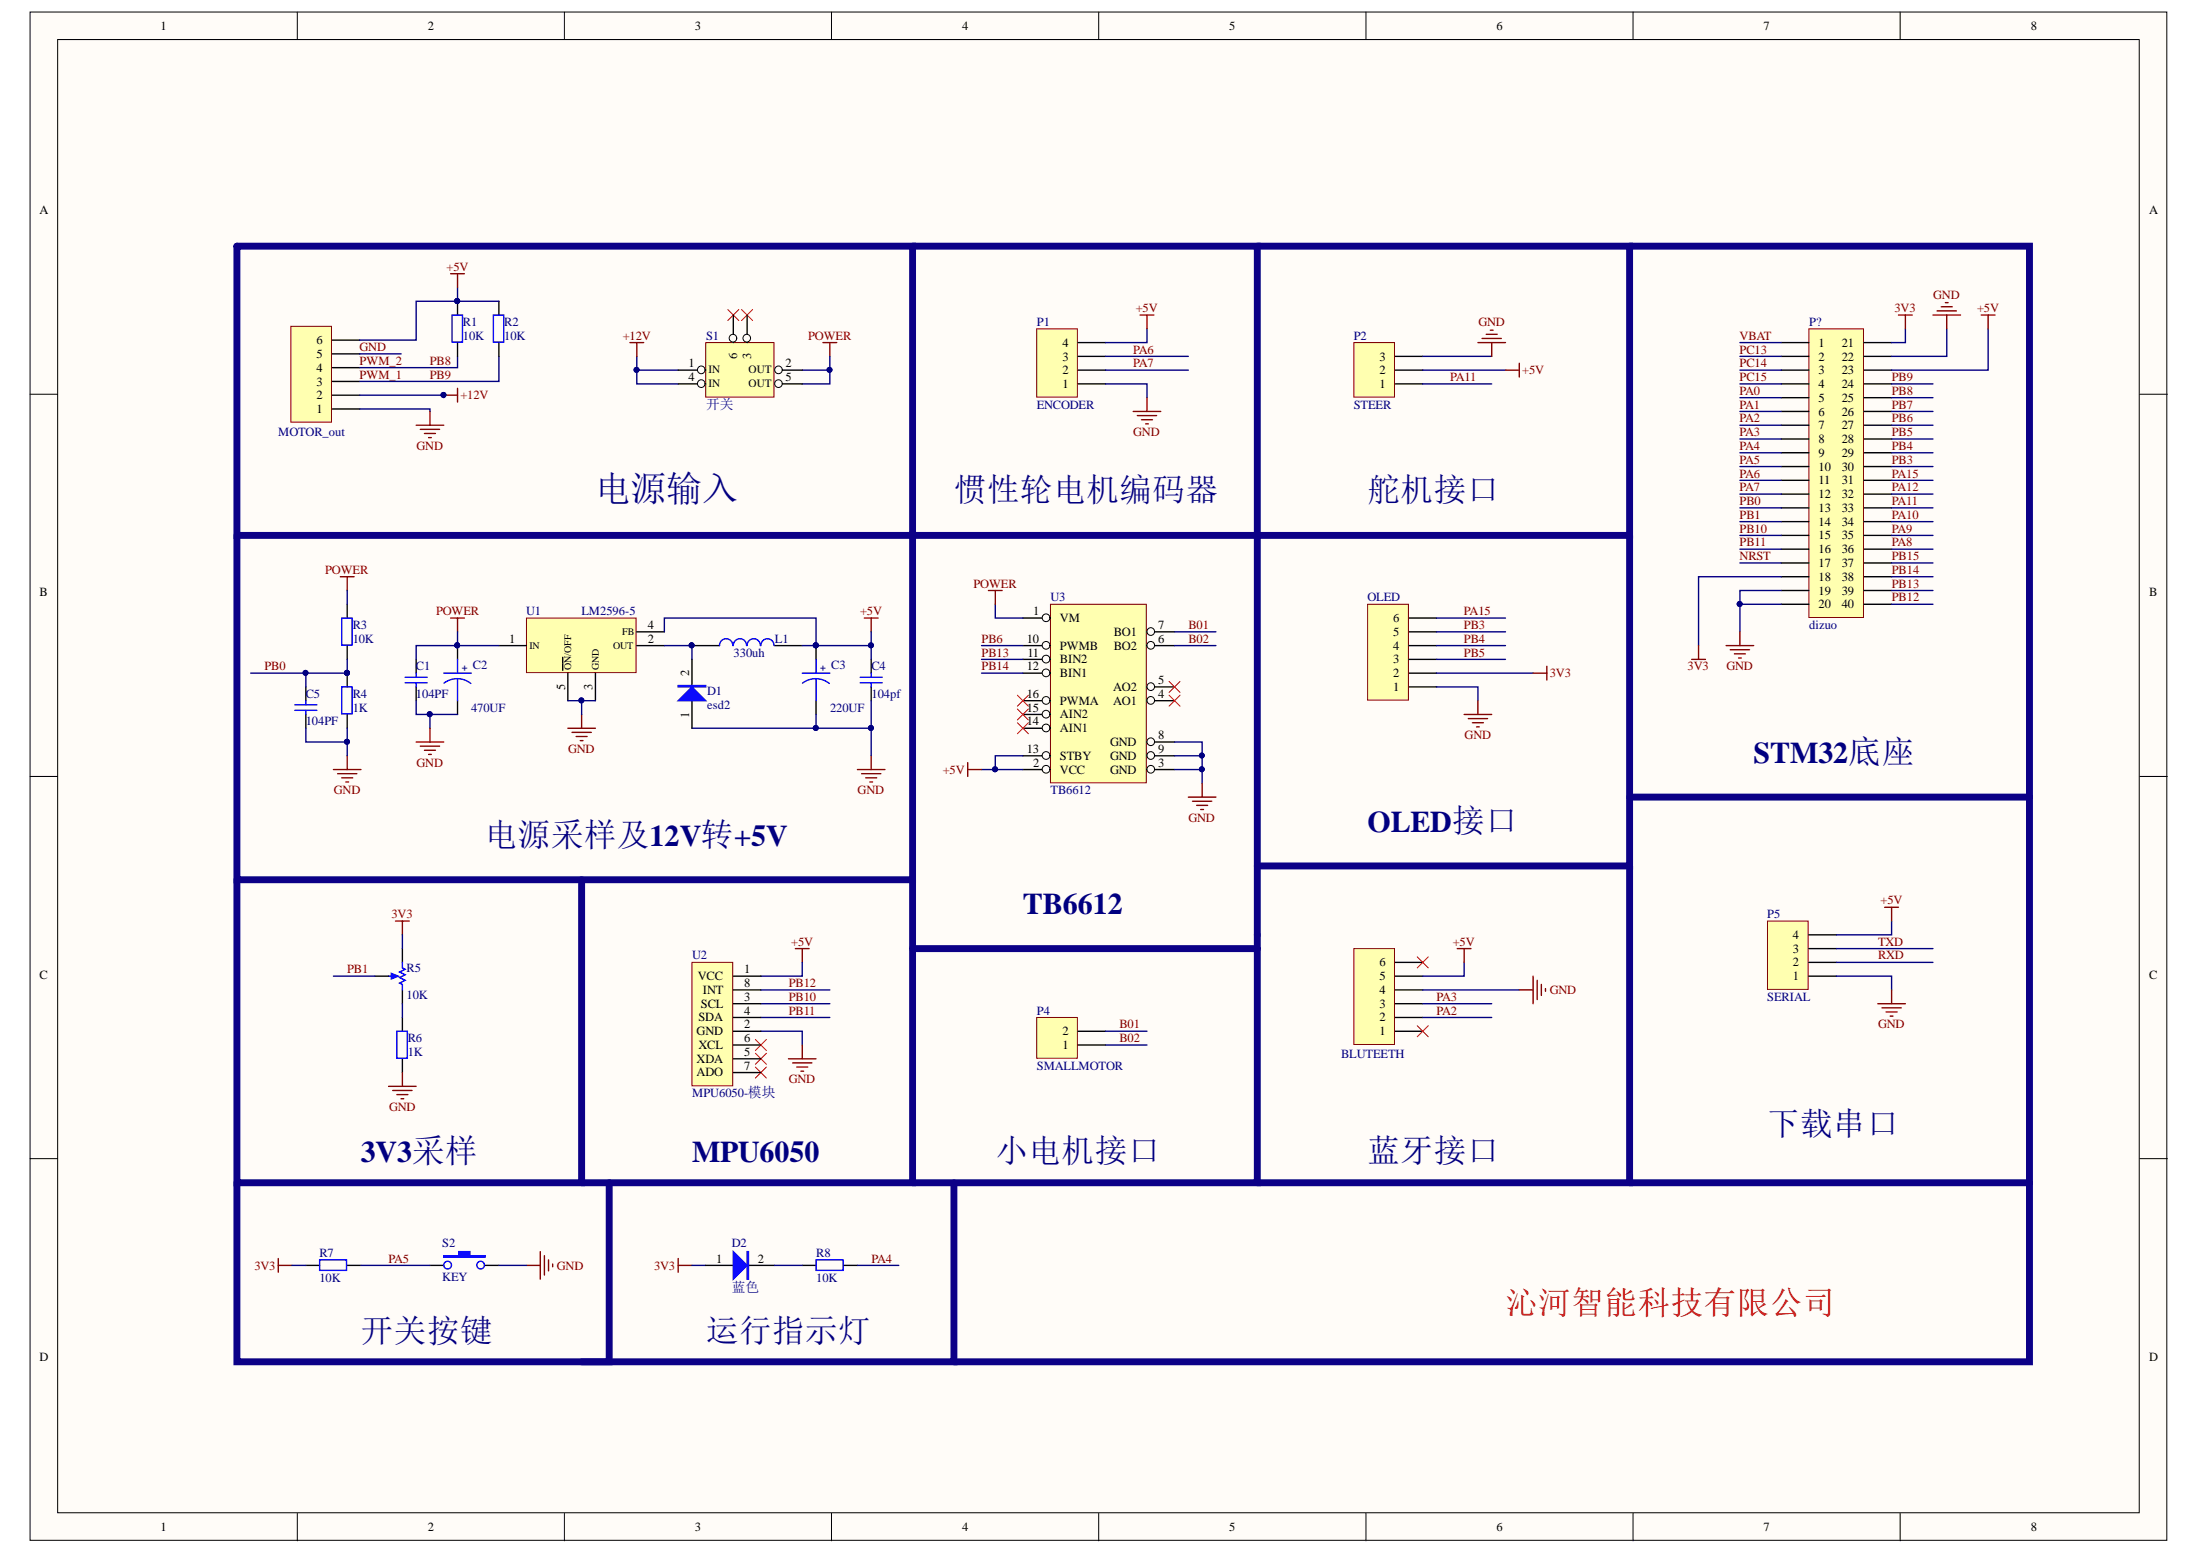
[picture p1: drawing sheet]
# Altium project Bicycle.PrjPcb
1 sheet, 29 parts. Net scope: global (net labels, ports and power ports of the same name join across sheets).

## Sheet bicycle_V1.0.SchDoc
size A3

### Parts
BLUTEETH  Header 6  [MX 1.25-WI-6P]  (value not drawn)
C1  Cap  [0603L]  (value not drawn)
C2  CAP4 电解电容  [SMD-EC-F6.3]  (value not drawn)
C3  CAP4 电解电容  [SMD-EC-F6.3]  (value not drawn)
C4  Cap  [0603L]  (value not drawn)
C5  Cap  [0603L]  (value not drawn)
D1  esd2  [LC-SMB(DO-214AA)_S2]
D2  蓝色  [LC-SMB(DO-214AA)_S2]
L1  INDUCTOR 0  [L-SMD-7]  (value not drawn)
MOTOR_out  Header 6  [MX 1.25-WI-6P]  (value not drawn)
OLED  Header 6  [MX 1.25-WI-6P]  (value not drawn)
P1  ENCODER  [HDR1X4]
P2  STEER  [HDR1X3]
P4  SMALLMOTOR  [HDR1X2]
P5  SERIAL  [HDR1X4]
P?  dizuo  [stm32_kuozhan_dizuo]
R1  value 10K  [AXIAL-0.4]  (hidden comment: Res2)
R2  value 10K  [AXIAL-0.4]  (hidden comment: Res2)
R3  value 10K  [AXIAL-0.4]  (hidden comment: Res2)
R4  value 1K  [AXIAL-0.4]  (hidden comment: Res2)
R5  value 10K  [VR5]  (hidden comment: R5)
R6  value 1K  [AXIAL-0.4]  (hidden comment: Res2)
R7  value 10K  [AXIAL-0.4]  (hidden comment: Res2)
R8  value 10K  [AXIAL-0.4]  (hidden comment: Res2)
S1  开关  [SWITCH_SELFLOCKING]
S2  KEY
U1  LM2596-5  [TO-263-5]
U2  MPU6050-模块  [MPU6050]
U3  TB6612  [TB6612]

### Blocks framed on the sheet
电源输入: MOTOR_out R1 R2 S1

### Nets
3V3: D2.1 OLED.2 P?.18 P?.21 R5.1(TOP) R7.2
+5V: BLUTEETH.5 C3.1 C4.2 L1.2 MOTOR_out.6 P1.4 P2.2 P5.4 P?.23 R1.2 R2.2 U1.4(FB) U2.1(VCC) U3.2(VCC) U3.13(STBY)
+12V: MOTOR_out.2 S1.1(IN) S1.4(IN)
GND: BLUTEETH.4 C1.1 C2.2 C3.2 C4.1 C5.1 D1.1 MOTOR_out.1 MOTOR_out.5 OLED.1 P1.1 P2.3 P5.1 P?.19 P?.20 P?.22 R4.1 R6.1 S2.2 U1.3(GND) U1.5(~{ON}/OFF) U2.2(GND) U3.3(GND) U3.8(GND) U3.9(GND)
POWER: C1.2 C2.1 R3.2 S1.2(OUT) S1.5(OUT) U1.1(IN) U3.1(VM)
B01: P4.2 U3.7(BO1)
B02: P4.1 U3.6(BO2)
NRST: P?.17
PA0: P?.5
PA1: P?.6
PA2: BLUTEETH.2 P?.7
PA3: BLUTEETH.3 P?.8
PA4: P?.9 R8.1
PA5: P?.10 R7.1 S2.1
PA6: P1.3 P?.11
PA7: P1.2 P?.12
PA8: P?.36
PA9: P?.35
PA10: P?.34
PA11: P2.1 P?.33
PA12: P?.32
PA15: OLED.6 P?.31
PB0: C5.2 P?.13 R3.1 R4.2
PB1: P?.14 R5.3(TAP)
PB3: OLED.5 P?.30
PB4: OLED.4 P?.29
PB5: OLED.3 P?.28
PB6: P?.27 U3.10(PWMB)
PB7: P?.26
PB8: MOTOR_out.4 P?.25 R1.1  [also labelled PWM_2]
PB9: MOTOR_out.3 P?.24 R2.1  [also labelled PWM_1]
PB10: P?.15 U2.3(SCL)
PB11: P?.16 U2.4(SDA)
PB12: P?.40 U2.8(INT)
PB13: P?.39 U3.11(BIN2)
PB14: P?.38 U3.12(BIN1)
PB15: P?.37
PC13: P?.2
PC14: P?.3
PC15: P?.4
RXD: P5.2
TXD: P5.3
VBAT: P?.1
NetD1_2: D1.2 L1.1 U1.2(OUT)
NetD2_2: D2.2 R8.2
NetR5_2: R5.2(BOT) R6.2

Not connected (* = marked no-connect by the designer): BLUTEETH 1* 6*; S1 3* 6*; U2 5(XDA)* 6(XCL)* 7(ADO)*; U3 4(AO1)* 5(AO2)* 14(AIN1)* 15(AIN2)* 16(PWMA)*

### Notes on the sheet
- 惯性轮电机编码器
- 舵机接口
- STM32底座
- 电源采样及12V转+5V
- OLED接口
- TB6612
- 3V3采样
- MPU6050
- 小电机接口
- 蓝牙接口
- 下载串口
- 沁河智能科技有限公司
- 开关按键
- 运行指示灯
